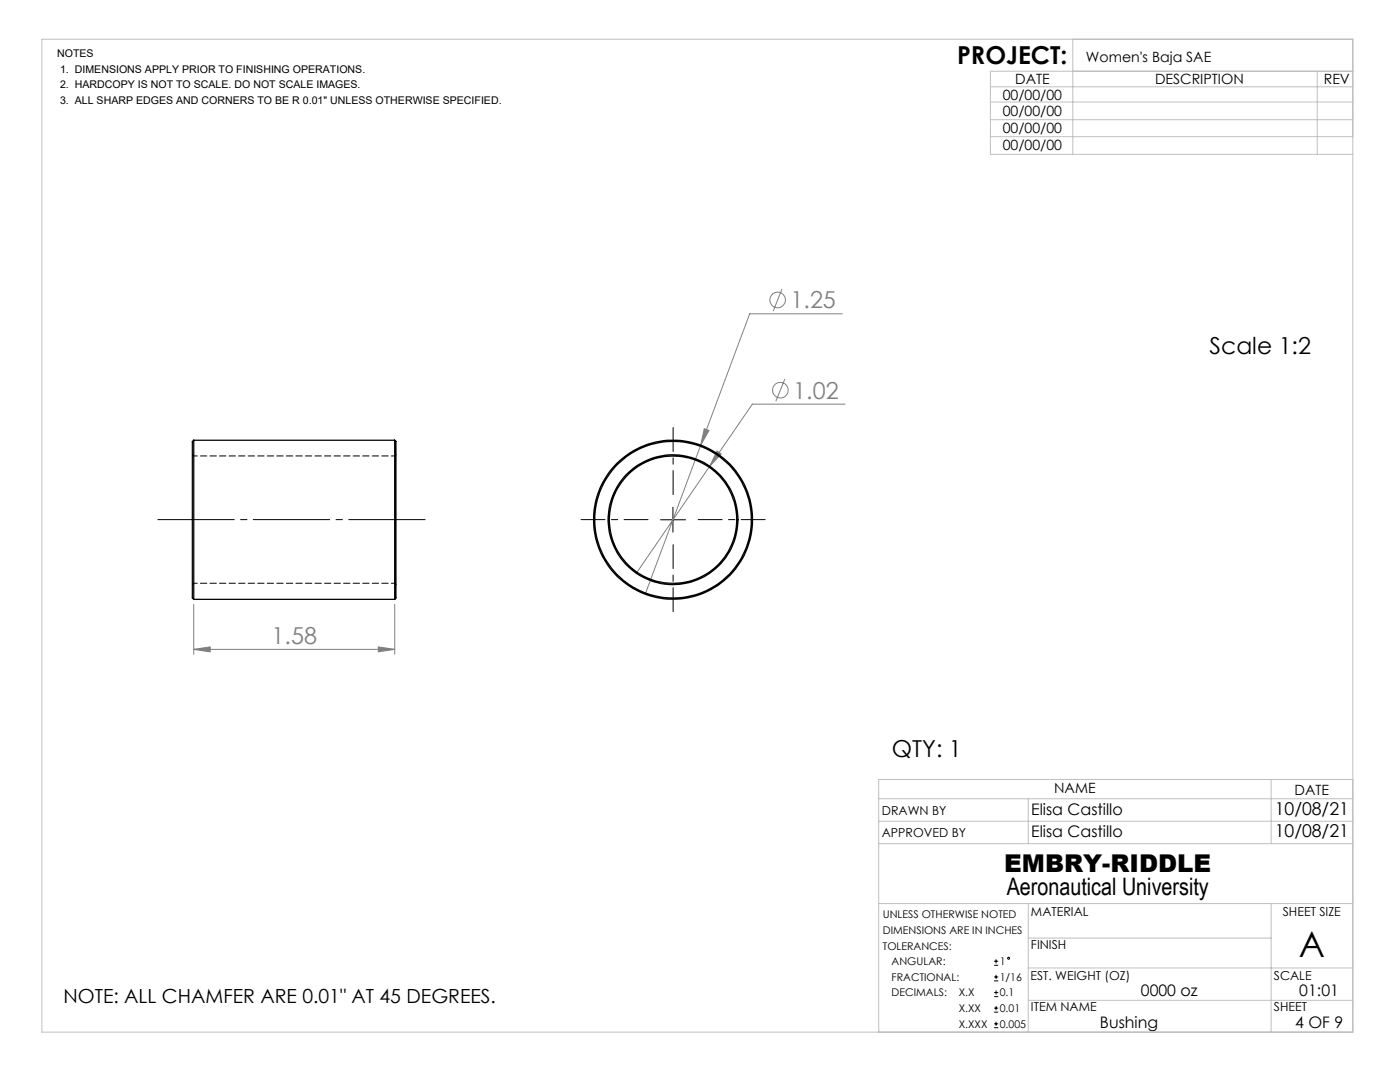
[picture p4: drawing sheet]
<svg xmlns="http://www.w3.org/2000/svg" width="279mm" height="216mm" viewBox="0 0 279 216" stroke-linecap="round" stroke-linejoin="round" font-family="sans-serif">
<g fill="none" stroke="#808080" stroke-width=".2">
<path d="M156.1 57.6l-1.8 4.5M156.6 75.6l-1.8 4.5M168.1 62.6h-18.5l-9.8 26.2M139.8 88.8l-11 29.8M140.5 85.5l1 .4-1.7 2.9zM143.1 90l.8 .6-2.3 2.4zM168.7 80.6h-18.6l-23.1 33.8M38.7 129.6l3.2-.5v1zM38.7 120.6v10M38.7 129.6h40.1M75.5 129.1l3.3 .5-3.3 .5zM78.8 120.6v10"/>
<circle cx="155.2" cy="59.9" r="1.55"/>
<circle cx="155.8" cy="77.8" r="1.55"/>
</g>
<g fill="none" stroke="#000" stroke-width=".2">
<path d="M131.8 103.7h5M134.3 101.2v5M198.4 192.6h.8M198.4 191.8h.8M198.4 195.7h.8M198.4 194.9h.8M198.4 198.9h.8M198.4 198h.8M198.8 191.4v.8M198.8 194.5v.8M198.8 197.6v.8M198.4 202h.8"/>
<path d="M198.4 201.2h.8M198.4 205.1h.8M198.4 204.3h.8M198.8 200.8v.8M198.8 203.9v.8"/>
<circle cx="201.3" cy="191.2" r=".2"/>
</g>
<path d="M85.4 103.7h-54.4" fill="none" stroke="#000" stroke-width=".2" stroke-dasharray="15.2 1.3 1.3 1.3" stroke-dashoffset="-.5"/>
<path d="M134.3 98.7v-13.4M129.3 103.7h-13.3M134.3 108.7v13.4M139.3 103.7h13.4" fill="none" stroke="#000" stroke-width=".2" stroke-dasharray="15.2 1.3 1.3 1.3" stroke-dashoffset="10.5"/>
<g fill="none" stroke="#c0c0c0" stroke-width=".2">
<path d="M8.4 7.8h261.6v198.2h-261.6zM197.7 17.3h72.3M214.1 7.8v23M262.9 14.2v16.6M270 14.2h-72.3v16.6h72.3M197.7 20.4h72.3M197.7 27.3h72.3M197.7 23.9h72.3M175.4 159.4h94.6M205.2 159.4v8.9M253.7 155.5v12.8M270 155.5h-94.6v50.5"/>
<path d="M175.4 163.9h94.6M175.4 168.3h94.6M175.4 180.3h94.6M205.2 180.3v25.7M205.2 199.6h64.8M205.2 193.1h64.8M205.2 187.2h48.5M253.7 180.3v25.7"/>
</g>
<path d="M38.7 129.6l3.2-.5v1zM75.5 129.1l3.3 .5-3.3 .5zM143.1 90l-1.5 3 2.3-2.4zM140.5 85.5l-.7 3.3 1.7-2.9z" fill="#808080"/>
<g fill="none" stroke="#000" stroke-width=".25">
<path d="M38.7 87.8v31.8M38.7 87.8a1.42 1.42 0 0 0-.3 1.4v29a1.53 1.53 0 0 0 .3 1.4M38.7 87.8h40.1M78.8 87.8v31.8M78.8 87.8a1.91 1.91 0 0 1 .2 1.7v28.7a1.69 1.69 0 0 1-.2 1.4M38.7 119.6h40.1"/>
<circle cx="134.3" cy="103.7" r="12.7"/>
<circle cx="134.3" cy="103.7" r="15.9"/>
<circle cx="134.3" cy="103.7" r="15.6"/>
<circle cx="134.3" cy="103.7" r="13"/>
</g>
<path d="M38.7 91l-.3-.3M79.1 90.7l-.3 .3M38.4 116.6l.3-.2M78.8 116.4l.3 .2" fill="none" stroke="#000" stroke-width=".2" stroke-dasharray="1.3 .6"/>
<path d="M78.8 91h-40.1M38.7 116.4h40.1" fill="none" stroke="#000" stroke-width=".2" stroke-dasharray="1.3 .6" stroke-dashoffset=".6"/>
<text font-size="7.1" x="259.2" y="191">A</text>
<g font-size="4.9">
<text x="191" y="12.8">PROJECT:</text>
<text x="200.4" y="174.1">EMBRY-RIDDLE</text>
</g>
<text font-size="4.8" x="200.9" y="178.6">Aeronautical University</text>
<g font-size="4.7" fill="#808080">
<text x="157.8" y="61.5">1.25</text>
<text x="158.3" y="79.5">1.02</text>
<text x="54.2" y="128.5">1.58</text>
</g>
<g font-size="4.7">
<text x="241.4" y="70.6">Scale 1:2</text>
<text x="178" y="151.1">QTY: 1</text>
</g>
<text font-size="3.9" x="12.7" y="200.2">NOTE: ALL CHAMFER ARE 0.01&quot; AT 45 DEGREES.</text>
<g font-size="3.5">
<text x="254.4" y="162.6">10/08/21</text>
<text x="254.4" y="167.1">10/08/21</text>
</g>
<g font-size="3.2">
<text x="205.8" y="167.1">Elisa Castillo</text>
<text x="205.8" y="162.6">Elisa Castillo</text>
<text x="227.7" y="198.7">0000 oz</text>
<text x="259.3" y="198.8">01:01</text>
<text x="219.5" y="205.2">Bushing</text>
<text x="258.5" y="205.2">4 OF 9</text>
</g>
<g font-size="2.8">
<text x="202.6" y="16.7">DATE</text>
<text x="216.7" y="12.3">Women's Baja SAE</text>
<text x="230.5" y="16.7">DESCRIPTION</text>
<text x="264.2" y="16.7">REV</text>
<text x="200.1" y="19.9">00/00/00</text>
<text x="200.1" y="23.2">00/00/00</text>
<text x="200.1" y="26.5">00/00/00</text>
<text x="200.1" y="30">00/00/00</text>
<text x="210.4" y="158.3">NAME</text>
<text x="258.4" y="158.6">DATE</text>
</g>
<g font-size="2.5">
<text x="176" y="162.6">DRAWN BY</text>
<text x="176" y="167.1">APPROVED BY</text>
<text x="205.8" y="182.9">MATERIAL</text>
<text x="256" y="182.8">SHEET SIZE</text>
<text x="205.8" y="189.4">FINISH</text>
<text x="205.6" y="195.5">EST. WEIGHT (OZ)</text>
<text x="254.2" y="195.5">SCALE</text>
<text x="205.8" y="201.8">ITEM NAME</text>
<text x="254.2" y="201.8">SHEET</text>
</g>
<g font-size="2.1">
<text x="11.4" y="11.4">NOTES</text>
<text x="12" y="17.7">2. HARDCOPY IS NOT TO SCALE. DO NOT SCALE IMAGES.</text>
<text x="12" y="14.5">1. DIMENSIONS APPLY PRIOR TO FINISHING OPERATIONS.</text>
<text x="12" y="20.8">3. ALL SHARP EDGES AND CORNERS TO BE R 0.01&quot; UNLESS OTHERWISE SPECIFIED.</text>
<text x="176.2" y="183.2">UNLESS OTHERWISE NOTED</text>
<text x="176.2" y="186.4">DIMENSIONS ARE IN INCHES</text>
<text x="176.2" y="189.5">TOLERANCES:</text>
<text x="177.9" y="192.6">ANGULAR:</text>
<text x="177.9" y="195.7">FRACTIONAL:</text>
<text x="199.5" y="192.6">1</text>
<text x="199.5" y="195.7">1/16</text>
<text x="177.9" y="198.8">DECIMALS:</text>
<text x="191.3" y="198.8">X.X</text>
<text x="191.3" y="201.9">X.XX</text>
<text x="199.5" y="198.8">0.1</text>
<text x="199.5" y="201.9">0.01</text>
<text x="191.3" y="205.1">X.XXX</text>
<text x="199.5" y="205.1">0.005</text>
</g>
</svg>
